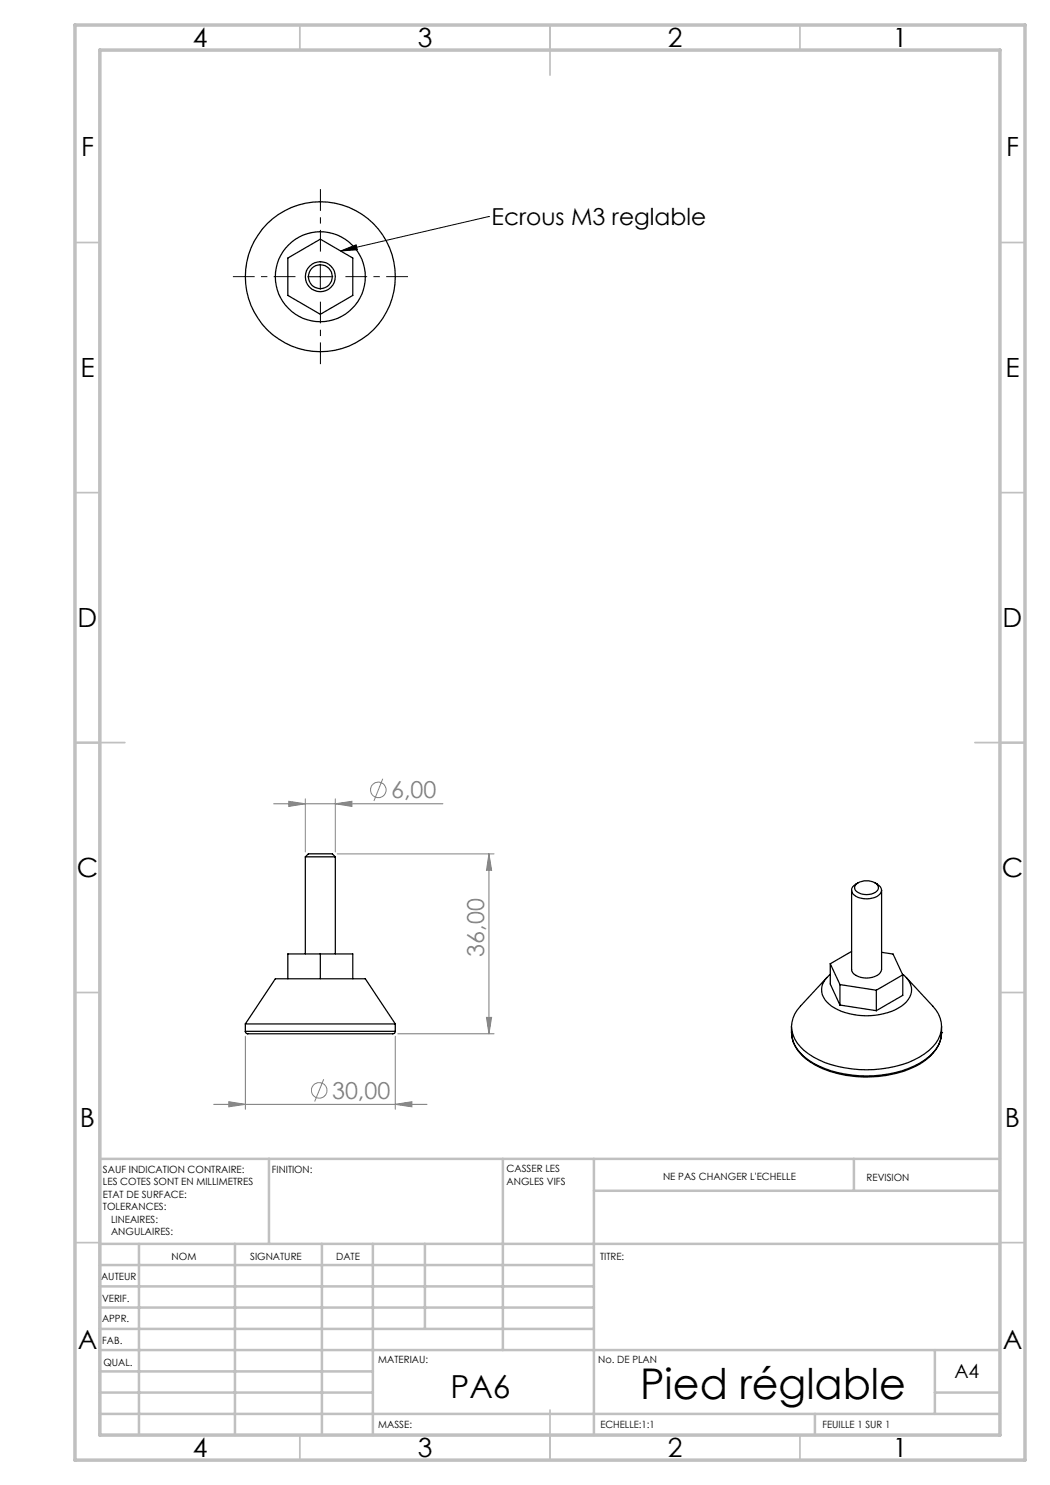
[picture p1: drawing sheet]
<svg xmlns="http://www.w3.org/2000/svg" width="210mm" height="297mm" viewBox="0 0 210 297" stroke-linecap="round" stroke-linejoin="round" font-family="sans-serif">
<g fill="none" stroke="#000" stroke-width=".25">
<path d="M57.6 51.6l6.5-3.8 6.5 3.8v7.5l-6.5 3.8-6.5-3.8zM61.1 171.4l.6-.6h4.8l.6 .6M61.1 171.4h6M61.1 171.4v19.4M67.1 171.4v19.4M170.3 178v15.9a2 2 0 0 0 1.9 1.6 4 4 0 0 0 3.9-1l.2-.6v-15.9M171.3 176.8a3.4 3.4 0 0 1 4.2 .2 1.09 1.09 0 0 1-.9 1.7 3 3 0 0 1-3.6-.9 .93 .93 0 0 1 .3-1zM171.6 176.6l-.4 .2a1.31 1.31 0 0 0-.9 1.2 1.31 1.31 0 0 0 .9 1.3 4.3 4.3 0 0 0 4.9-.6 1.27 1.27 0 0 0-.7-1.9l-.4-.2M57.6 195.8v-5h13v5M64.1 190.8v5M165.4 195.5l-5.3 5.7a5.5 5.5 0 0 0 0 8.2 16.4 16.4 0 0 0 10.3 4.4 23 23 0 0 0 13.5-2.4 8.2 8.2 0 0 0 4.3-5.2 5.8 5.8 0 0 0-1.7-5l-5.2-5.7M166.1 192.8l1.9 4.1"/>
<path d="M166.1 192.8v4l1.9 4.2M168 196.9l7.3 1.1M168 196.9v4.1M170.3 190.3l-4.2 2.5M175.3 198v4.1M176.3 190.5l2.3 .3 2 4.2M180.5 194.8a3.5 3.5 0 0 1 .3 6 13.2 13.2 0 0 1-15 0 3.6 3.6 0 0 1 .3-5.9M180.6 195l-5.3 3M180.6 195v4.1l-5.3 3M49.1 206.3v.2l.4 .3h29.2l.3-.3 .1-.2M49.1 204.8h30M49.1 204.8l6-9h18l6 9"/>
<path d="M49.1 206.3h30M49.1 204.8v1.5M79.1 204.8v1.5M158.3 205.3a7 7 0 0 0 3.4 6.7 22.7 22.7 0 0 0 17.3 2.5 14 14 0 0 0 8.2-4.7 5.6 5.6 0 0 0 1.1-3.3M168 201l7.3 1.1M188.3 206.5a7.4 7.4 0 0 1-3.9 6 23 23 0 0 1-19.1 1.5 10.3 10.3 0 0 1-6.7-5.8l-.3-1.7M188.3 206.5h.1M188.3 205.3v1.2"/>
<circle cx="64.1" cy="55.3" r="9"/>
<circle cx="64.1" cy="55.4" r="3"/>
<circle cx="64.1" cy="55.3" r="15"/>
<circle cx="64.1" cy="55.3" r="2.39"/>
</g>
<g fill="none" stroke="#808080" stroke-width=".2">
<path d="M61.1 159.8v10.6M67.1 159.8v10.6M76.6 155.7l-1.8 4.5M54.7 160.8h33.9M57.7 160.3l3.4 .5-3.4 .5zM67.1 160.8l3.3-.5v1zM67.5 170.8h31.3M97.8 170.8l.5 3.3h-1zM97.8 170.8v36M49.1 207.3v14.6M64.7 215.9l-1.8 4.4M79.1 207.3v14.6"/>
<path d="M79.6 206.8h19.2M97.3 203.5h1l-.5 3.3zM42.7 220.9h42.7M45.8 220.3l3.3 .6-3.3 .5zM79.1 220.9l3.3-.6v1.1z"/>
<circle cx="75.7" cy="158" r="1.56"/>
<circle cx="63.9" cy="218.1" r="1.55"/>
</g>
<path d="M61.6 55.3h5M64.1 52.8v5.1M68.1 50.2l3.1-1.2 .3 .9zM97.7 43.3h.1M97.7 43.3l-29.6 6.9" fill="none" stroke="#000" stroke-width=".2"/>
<path d="M59.1 55.3h-12.5M64.1 50.3v-12.5M69.1 55.3h12.5M64.1 60.3v12.5" fill="none" stroke="#000" stroke-width=".2" stroke-dasharray="30.5 1.3 1.3 1.3" stroke-dashoffset="26.1" stroke-linecap="butt"/>
<g fill="none" stroke="#c0c0c0" stroke-width=".35">
<path d="M60 5v5M110 5v10M160 5v5M15 48.5h5M200 48.5h5M15 98.5h5M200 98.5h5M15 148.5h10M195 148.5h10M15 198.5h5M200 198.5h5M15 248.5h5"/>
<path d="M200 248.5h5M60 287v5M110 282v10M160 287v5"/>
</g>
<g fill="none" stroke="#c0c0c0" stroke-width=".5">
<path d="M53.8 231.8v17M100.6 231.8v38.2M118.8 231.8v55.2M118.8 238.2h81.2M170.8 231.8v6.4M200 231.8h-180v55.2M20 248.8h180M20 257.3h98.8M20 253h98.8M27.8 248.8v38.2M47 248.8v38.2M64.4 248.8v38.2"/>
<path d="M74.6 248.8v38.2M85 248.8v17M20 265.8h98.8M20 261.5h98.8M20 278.5h54.6M20 274.3h54.6M20 270h180M187 278.5h13M187 270v12.8M20 282.8h180M163 282.8v4.2"/>
</g>
<path d="M15 5h190v287h-190zM20 10h180v277h-180z" fill="none" stroke="#c0c0c0" stroke-width=".7"/>
<path d="M68.1 50.2l3.1-1.2 .3 .9z" fill="#000"/>
<g fill="#808080">
<path d="M67.1 160.8l3.3-.5v1zM57.7 160.3l3.4 .5-3.4 .5z"/>
<path d="M45.8 220.3l3.3 .6-3.3 .5zM79.1 220.9l3.3-.6v1.1z"/>
<path d="M97.3 203.5h1l-.5 3.3zM97.8 170.8l.5 3.3h-1z"/>
</g>
<text font-size="8.5" x="128" y="279.7">Pied réglable</text>
<text font-size="6.3" x="90.1" y="279.6">PA6</text>
<g font-size="5.3">
<text x="38.5" y="9.5">4</text>
<text x="83.5" y="9.5">3</text>
<text x="133.5" y="9.5">2</text>
<text x="178.5" y="9.5">1</text>
<text x="16.2" y="31.2">F</text>
<text x="201.2" y="31.2">F</text>
<text x="16.1" y="75.5">E</text>
<text x="201.1" y="75.5">E</text>
<text x="15.5" y="125.5">D</text>
<text x="200.5" y="125.5">D</text>
<text x="15.4" y="175.5">C</text>
<text x="200.4" y="175.5">C</text>
<text x="16" y="225.5">B</text>
<text x="201" y="225.5">B</text>
<text x="15.5" y="269.7">A</text>
<text x="200.5" y="269.7">A</text>
<text x="38.5" y="291.5">4</text>
<text x="83.5" y="291.5">3</text>
<text x="133.5" y="291.5">2</text>
<text x="178.5" y="291.5">1</text>
</g>
<text font-size="4.7" x="98.3" y="45">Ecrous M3 reglable</text>
<g font-size="4.7" fill="#808080">
<text x="78.2" y="159.7">6,00</text>
<text x="96.8" y="191.3" transform="rotate(-90 96.8 191.3)">36,00</text>
<text x="66.4" y="219.8">30,00</text>
</g>
<text font-size="3.9" x="190.9" y="275.5">A4</text>
<g font-size="2">
<text x="20.6" y="234.6">SAUF INDICATION CONTRAIRE:</text>
<text x="20.6" y="237.1">LES COTES SONT EN MILLIMETRES</text>
<text x="20.6" y="239.6">ETAT DE SURFACE:</text>
<text x="54.4" y="234.6">FINITION:</text>
<text x="101.3" y="234.5">CASSER LES</text>
<text x="101.3" y="237">ANGLES VIFS</text>
<text x="132.6" y="236">NE PAS CHANGER L'ECHELLE</text>
<text x="173.3" y="236.2">REVISION</text>
<text x="20.6" y="242.1">TOLERANCES:</text>
<text x="22.2" y="244.6">LINEAIRES:</text>
<text x="22.2" y="247.1">ANGULAIRES:</text>
<text x="34.3" y="252">NOM</text>
<text x="50" y="251.9">SIGNATURE</text>
<text x="67.2" y="251.9">DATE</text>
<text x="120" y="251.9">TITRE:</text>
<text x="20.2" y="256.1">AUTEUR</text>
<text x="20.4" y="260.3">VERIF.</text>
<text x="20.4" y="264.4">APPR.</text>
<text x="20.5" y="268.8">FAB.</text>
<text x="20.7" y="273.1">QUAL.</text>
<text x="75.6" y="272.5">MATERIAU:</text>
<text x="119.6" y="272.5">No. DE PLAN</text>
<text x="75.6" y="285.5">MASSE:</text>
<text x="120.1" y="285.6">ECHELLE:1:1</text>
<text x="164.5" y="285.6">FEUILLE 1 SUR 1</text>
</g>
</svg>
